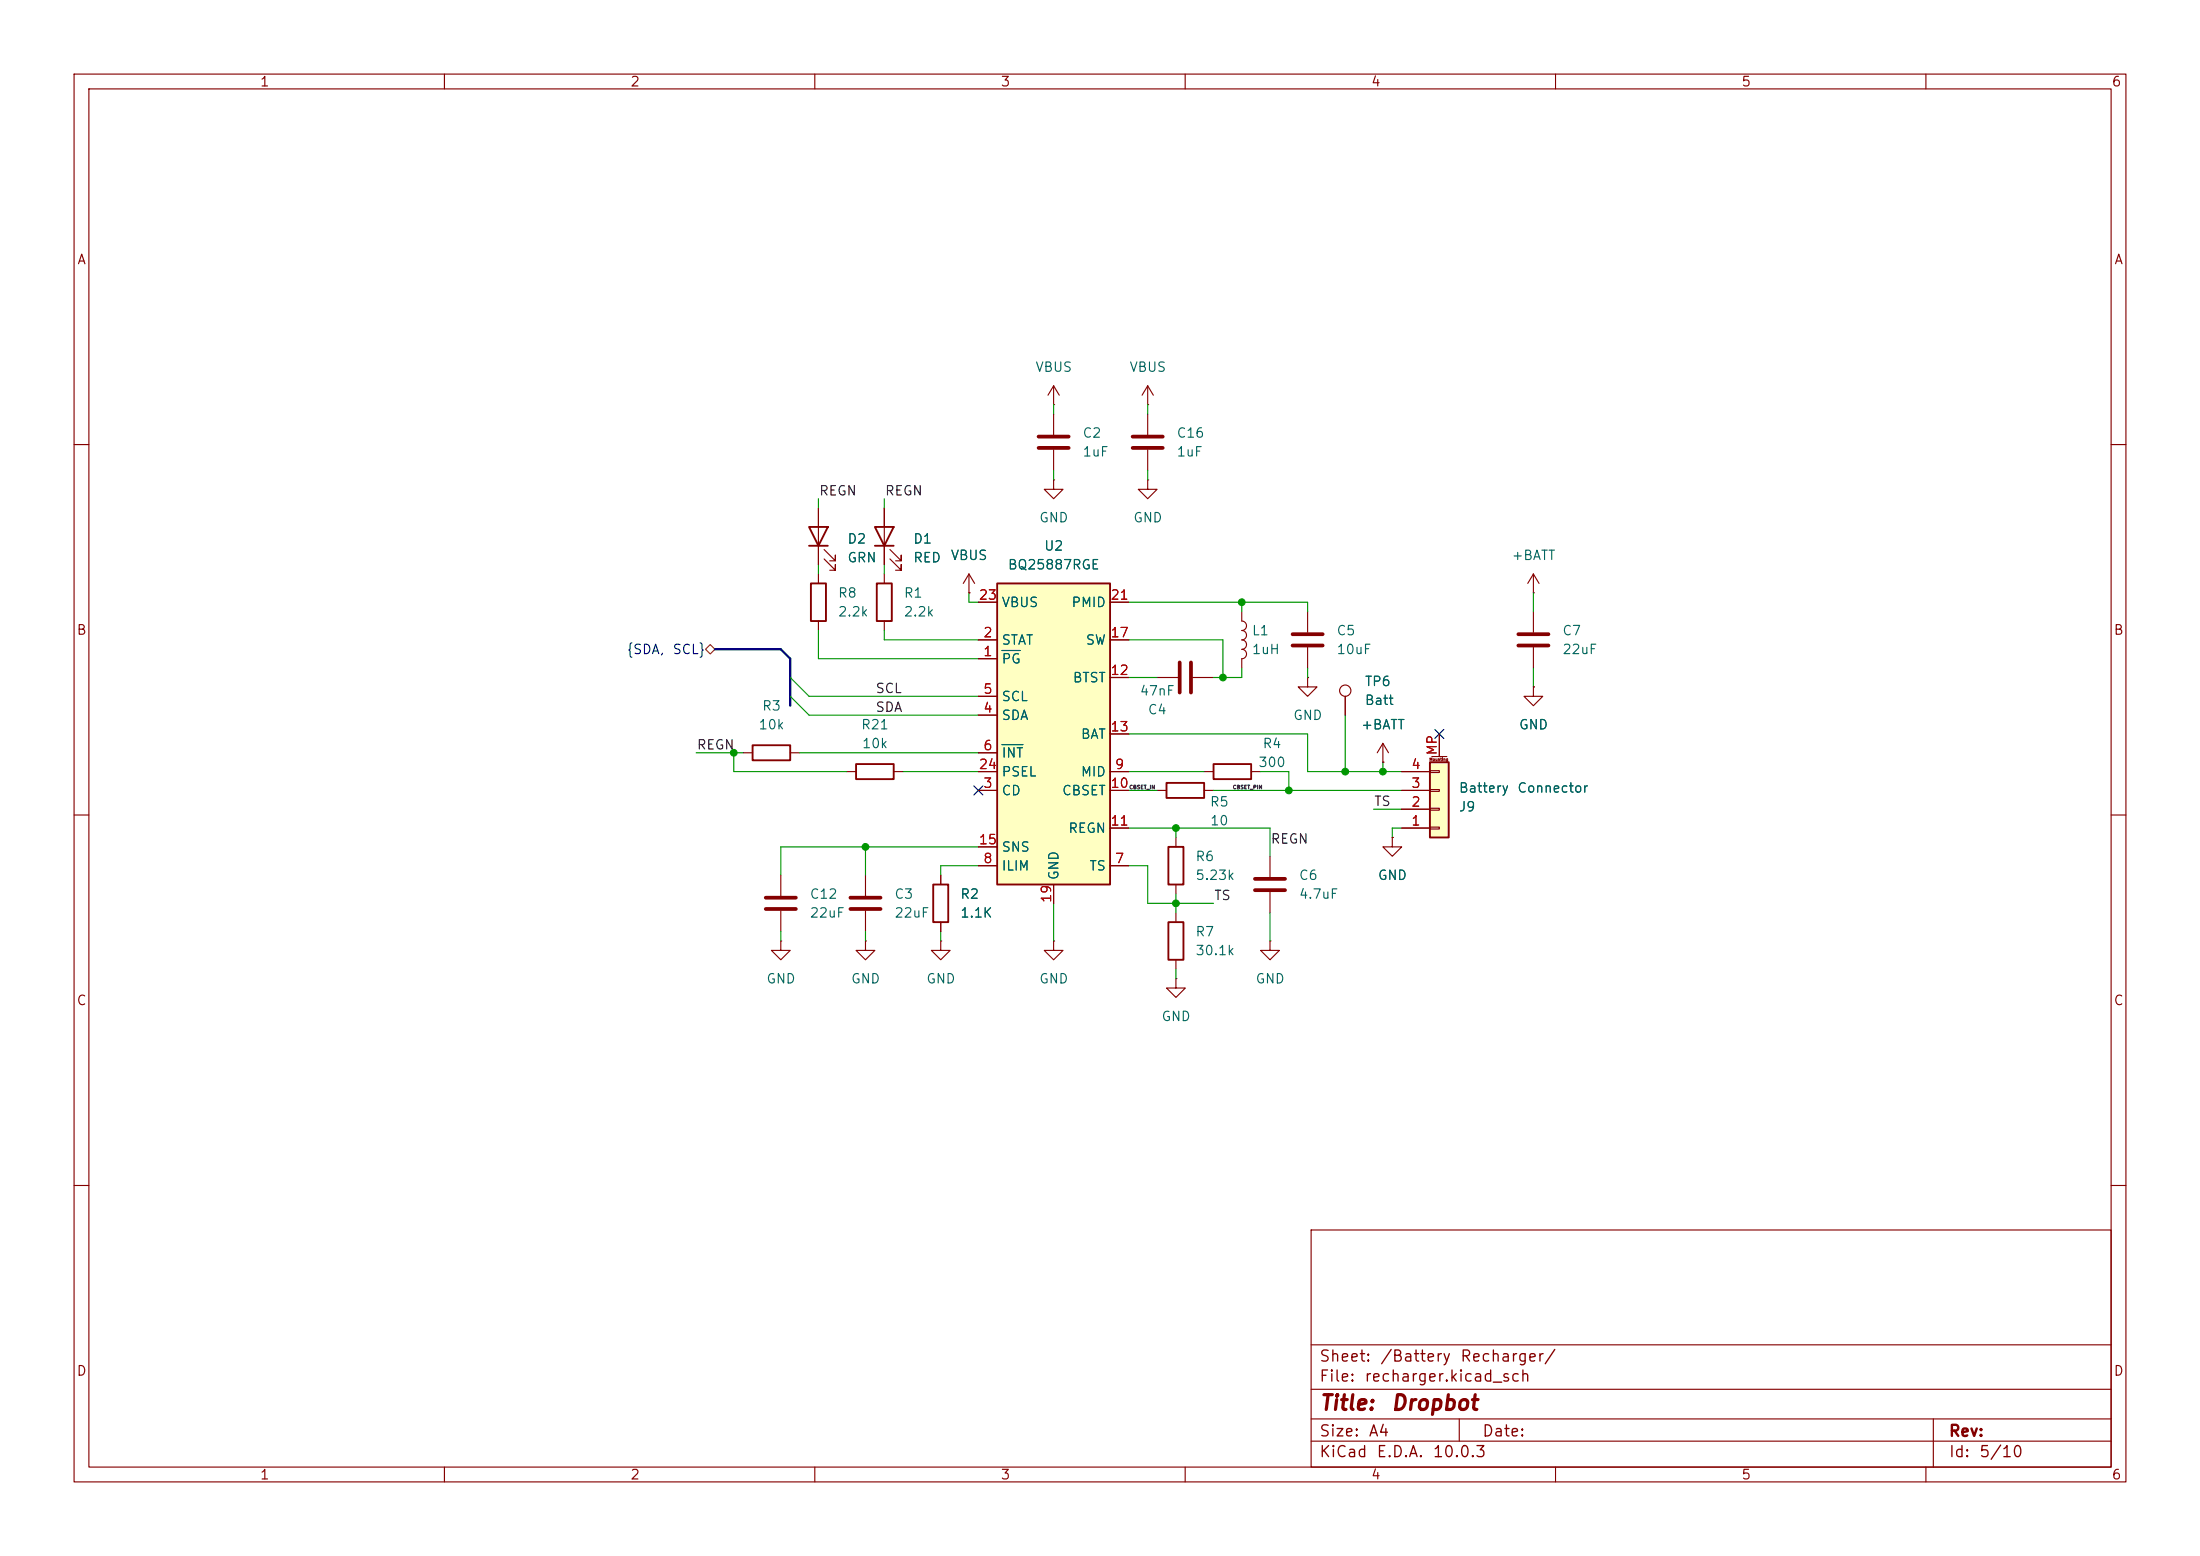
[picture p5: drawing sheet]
<svg xmlns="http://www.w3.org/2000/svg" width="297mm" height="210mm" viewBox="0 0 297 210" stroke-linecap="round" stroke-linejoin="round" font-family="sans-serif">
<g fill="none" stroke="#840000" stroke-width=".15">
<path d="M10 10h277v190h-277zM12 12h273v186h-273zM60 10v2M110 10v2M160 10v2M210 10v2M260 10v2M10 60h2M285 60h2M10 110h2M285 110h2M10 160h2"/>
<path d="M177 166h108v32h-108zM285 160h2M60 198v2M110 198v2M160 198v2M177 194.5h108M177 191.5h108M177 187.5h108M177 181.5h108M197 191.5v3M210 198v2M260 198v2"/>
<path d="M261 191.5v6.5"/>
</g>
<path d="M134.6 78.7h15.3v40.7h-15.3z" fill="#ffffc2"/>
<path d="M109.2 71.1h2.6l-1.3 2.6zM109.2 73.7h2.6M109.5 78.7h2v5.1h-2zM134.6 78.7h15.3v40.7h-15.3zM157.7 114.3h2.1v5.1h-2.1zM157.7 124.5h2.1v5h-2.1z" fill="none" stroke="#840000" stroke-width=".25"/>
<g fill="none" stroke="#840000" stroke-width=".15">
<path d="M110.5 68.6v7.6M110.5 77.5v1.2M111.3 75.4l1.5 1.6v-.8v.8h-.8M111.3 74.2l1.5 1.5v-.8v.8h-.8M110.5 83.8v1.3M132.1 88.9h2.5M132.1 86.4h2.5M132.1 96.5h2.5M132.1 94h2.5M132.1 81.3h2.5M149.9 86.4h2.5M149.9 91.4h2.5"/>
<path d="M149.9 99.1h2.5M149.9 81.3h2.5M132.1 106.7h2.5M132.1 101.6h2.5M132.1 116.8h2.5M132.1 104.1h2.5M132.1 114.3h2.5M142.2 119.4v2.5M149.9 106.7h2.5M149.9 116.8h2.5M149.9 104.1h2.5M149.9 111.8h2.5"/>
<path d="M158.7 113v1.3M158.7 119.4v1.3M186.7 102.9h.1M186.7 100.3l-.8 1.3M186.7 100.3l.8 1.3M186.7 100.3v2.6M188 113v1.3h1.2l-1.2 1.3-1.3-1.3h1.3M188 113h.1M158.7 132.1v1.3h1.3l-1.3 1.2-1.2-1.2h1.2M158.7 132.1h.1M158.7 123.2v1.3M158.7 129.5v1.3"/>
</g>
<path d="M135.3 87.8h2.4M135.3 100.5h2.8" fill="none" stroke="#006464" stroke-width=".15"/>
<path d="M193 102.9h2.6v10.1h-2.6z" fill="#ffffc2"/>
<path d="M118.1 71.1h2.5l-1.2 2.6zM118.1 73.7h2.5M118.4 78.7h2v5.1h-2zM101.6 100.6h5.1v2h-5.1zM115.6 103.1h5v2.1h-5zM126 119.4h2v5.1h-2zM157.5 105.7h5.1v2h-5.1zM163.8 103.1h5.1v2.1h-5.1zM193 102.9h2.6v10.1h-2.6z" fill="none" stroke="#840000" stroke-width=".25"/>
<g fill="none" stroke="#840000" stroke-width=".15">
<path d="M142.2 54.6h.1M142.2 52.1v2.5M142.2 55.9v2.8M142.2 52.1l-.7 1.2M142.2 52.1l.8 1.2M154.9 54.6h.1M154.9 52.1v2.5M154.9 55.9v2.8M154.9 52.1l-.7 1.2M154.9 52.1l.8 1.2M110.5 68.6v2.5M110.5 73.7v2.5"/>
<path d="M119.4 68.6v7.6M119.4 77.5v1.2M120.1 75.4l1.6 1.6v-.8v.8h-.8M120.1 74.2l1.6 1.5v-.8v.8h-.8M130.8 77.5l-.8 1.2M130.8 77.5l.8 1.2M130.8 77.5v2.5M142.2 64.8v1.2h1.3l-1.3 1.3-1.2-1.3h1.2M142.2 64.8h.1M142.2 60.7v2.8M154.9 64.8v1.2h1.3l-1.3 1.3-1.2-1.3h1.2M154.9 64.8h.1"/>
<path d="M154.9 60.7v2.8M207 77.5l-.8 1.2M207 77.5l.8 1.2M207 77.5v2.5M119.4 83.8v1.3M130.8 80h.1M132.1 88.9h2.5M132.1 86.4h2.5M132.1 96.5h2.5M132.1 94h2.5M132.1 81.3h2.5M149.9 91.4h2.5"/>
<path d="M149.9 86.4h2.5M149.9 99.1h2.5M149.9 81.3h2.5M156.2 91.4h2.8M161 91.4h2.8M167.6 82.6v1.2a.64 .64 0 0 1 .7 .7 .64 .64 0 0 1-.7 .6 .64 .64 0 0 1 .7 .6 .64 .64 0 0 1-.7 .7 .64 .64 0 0 1 .7 .6 .64 .64 0 0 1-.7 .6M167.6 87.6a.64 .64 0 0 1 .7 .7 .64 .64 0 0 1-.7 .6v1.3M176.5 91.4v1.3h1.3l-1.3 1.3-1.2-1.3h1.2M176.5 91.4h.1M176.5 82.6v2.7M176.5 87.4v2.8M181.6 94v2.5"/>
<path d="M194.3 99.1v3M207 80h.1M207 92.7v1.3h1.3l-1.3 1.3-1.3-1.3h1.3M207 92.7h.1M207 82.6v2.7M207 87.4v2.8M100.3 101.6h1.3M105.4 118.1v2.8M106.7 101.6h1.2M114.3 104.1h1.3M116.8 118.1v2.8M120.6 104.1h1.3"/>
<path d="M127 118.1v1.3M132.1 106.7h2.5M132.1 104.1h2.5M132.1 101.6h2.5M132.1 116.8h2.5M132.1 114.3h2.5M142.2 119.4v2.5M149.9 111.8h2.5M149.9 106.7h2.5M149.9 104.1h2.5M149.9 116.8h2.5M156.2 106.7h1.3"/>
<path d="M162.6 106.7h1.2M162.6 104.1h1.2M168.9 104.1h1.3M171.4 115.6v2.8M186.7 102.9h.1M188 113h.1M189.2 111.8h3.8M189.2 109.2h3.8M189.2 106.7h3.8M189.2 104.1h3.8M193 111.6h1.3v.3h-1.3zM193 109.1h1.3v.2h-1.3z"/>
<path d="M193 106.6h1.3v.2h-1.3zM193 104h1.3v.3h-1.3zM193.3 102.1h2M105.4 127v1.3h1.3l-1.3 1.2-1.3-1.2h1.3M105.4 127h.1M105.4 122.9v2.8M116.8 127v1.3h1.3l-1.3 1.2-1.2-1.2h1.2M116.8 127h.1M116.8 122.9v2.8M127 127v1.3h1.3l-1.3 1.2-1.3-1.2h1.3M127 127h.1M127 124.5v1.2"/>
<path d="M142.2 127v1.3h1.3l-1.3 1.2-1.2-1.2h1.2M142.2 127h.1M171.4 127v1.3h1.3l-1.3 1.2-1.2-1.2h1.2M171.4 127h.1M171.4 120.4v2.8"/>
<circle cx="181.6" cy="93.2" r=".76"/>
</g>
<g fill="none" stroke="#840000" stroke-width=".51">
<path d="M140.2 58.9h4.1M152.9 58.9h4.1M140.2 60.5h4.1M152.9 60.5h4.1M159.3 89.4v4.1M160.8 89.4v4.1M174.5 85.6h4.1M174.5 87.1h4.1M205 85.6h4M205 87.1h4M169.4 118.6h4.1M103.4 121.2h4"/>
<path d="M103.4 122.7h4M114.8 121.2h4.1M114.8 122.7h4.1M169.4 120.1h4.1"/>
</g>
<path d="M95.9 87l.6 .6-.6 .7-.7-.7z" fill="none" stroke="#725600" stroke-width=".15"/>
<path d="M96.5 87.6h8.9l1.3 1.3v6.4" fill="none" stroke="#000084" stroke-width=".3"/>
<g fill="none" stroke="#009600" stroke-width=".15">
<path d="M142.2 54.6v1.3M154.9 54.6v1.3M110.5 67.3v1.3M110.5 76.2v1.3M119.4 67.3v1.3M119.4 76.2v1.3M142.2 63.5v1.3M154.9 63.5v1.3M106.7 94l2.5 2.5h22.9M106.7 91.4l2.5 2.6h22.9M110.5 85.1v3.8h21.6M119.4 85.1v1.3h12.7"/>
<path d="M130.8 80v1.3h1.3M152.4 99.1h24.1v5h12.7M152.4 81.3h24.1v1.3M152.4 86.4h12.7v5M152.4 91.4h3.8M167.6 90.2v1.2h-3.8M167.6 81.3v1.3M176.5 90.2v1.2M181.6 96.5v7.6M207 80v2.6M207 90.2v2.5M94 101.6h6.3"/>
<path d="M99.1 101.6v2.5h15.2M107.9 101.6h24.2M116.8 114.3v3.8M121.9 104.1h10.2M132.1 114.3h-26.7v3.8M132.1 116.8h-5.1v1.3M152.4 104.1h10.2M152.4 116.8h2.5v5.1h8.9M152.4 111.8h19v3.8M152.4 106.7h3.8M158.7 111.8v1.2M163.8 106.7h25.4"/>
<path d="M170.2 104.1h3.8v2.6M185.4 109.2h3.8M186.7 102.9v1.2M189.2 111.8h-1.2v1.2M105.4 125.7v1.3M116.8 125.7v1.3M127 125.7v1.3M142.2 121.9v5.1M158.7 120.7v2.5M158.7 130.8v1.3M171.4 123.2v3.8"/>
</g>
<path d="M193.7 98.5l1.2 1.2M194.9 98.5l-1.2 1.2M131.5 106.1l1.2 1.2M132.7 106.1l-1.2 1.2" fill="none" stroke="#000084" stroke-width=".15"/>
<path d="M135.3 87.8h2.4M135.3 100.5h2.8" fill="none" stroke="#006464" stroke-width=".15"/>
<g fill="#009600" stroke="#009600" stroke-width=".14">
<circle cx="99.1" cy="101.6" r=".46"/>
<circle cx="116.8" cy="114.3" r=".46"/>
<circle cx="165.1" cy="91.4" r=".46"/>
<circle cx="174" cy="106.7" r=".46"/>
<circle cx="186.7" cy="104.1" r=".46"/>
<circle cx="167.6" cy="81.3" r=".46"/>
<circle cx="181.6" cy="104.1" r=".46"/>
<circle cx="158.7" cy="111.8" r=".46"/>
<circle cx="158.7" cy="121.9" r=".46"/>
</g>
<g font-size="2" fill="#840000">
<text x="178" y="190.8">Title:</text>
<text x="187.7" y="190.8">Dropbot</text>
</g>
<g font-size="1.5" fill="#840000">
<text x="178" y="184.2">Sheet:</text>
<text x="186.2" y="184.2">/Battery</text>
<text x="197" y="184.2">Recharger/</text>
<text x="178" y="186.9">File:</text>
<text x="184.1" y="186.9">recharger.kicad_sch</text>
<text x="178" y="197.1">KiCad</text>
<text x="178" y="194.3">Size:</text>
<text x="184.7" y="194.3">A4</text>
<text x="185.7" y="197.1">E.D.A.</text>
<text x="193.3" y="197.1">10.0.3</text>
<text x="200" y="194.3">Date:</text>
<text x="263" y="194.3">Rev:</text>
<text x="263" y="197.1">Id:</text>
<text x="267.1" y="197.1">5/10</text>
</g>
<g font-size="1.3" fill="#840000">
<text x="35" y="12">1</text>
<text x="85" y="12">2</text>
<text x="135" y="12">3</text>
<text x="185" y="12">4</text>
<text x="235" y="12">5</text>
<text x="285" y="12">6</text>
<text x="10.3" y="36">A</text>
<text x="285.3" y="36">A</text>
<text x="10.3" y="86">B</text>
<text x="285.3" y="86">B</text>
<text x="10.3" y="136">C</text>
<text x="285.3" y="136">C</text>
<text x="10.3" y="186">D</text>
<text x="285.3" y="186">D</text>
<text x="35" y="200">1</text>
<text x="85" y="200">2</text>
<text x="135" y="200">3</text>
<text x="185" y="200">4</text>
<text x="235" y="200">5</text>
<text x="285" y="200">6</text>
</g>
<g font-size="1.3" fill="#006464">
<text x="139.7" y="50.5">VBUS</text>
<text x="152.4" y="50.5">VBUS</text>
<text x="146.1" y="59.4">C2</text>
<text x="158.8" y="59.4">C16</text>
<text x="146.1" y="61.9">1uF</text>
<text x="158.8" y="61.9">1uF</text>
<text x="140.2" y="70.8">GND</text>
<text x="152.9" y="70.8">GND</text>
<text x="114.3" y="73.7">D2</text>
<text x="114.3" y="76.2">GRN</text>
<text x="123.2" y="73.7">D1</text>
<text x="123.2" y="76.2">RED</text>
<text x="128.3" y="75.9">VBUS</text>
<text x="136" y="77.2">BQ25887RGE</text>
<text x="140.9" y="74.6">U2</text>
<text x="204" y="75.9">+BATT</text>
<text x="113" y="81">R8</text>
<text x="113" y="83.5">2.2k</text>
<text x="121.9" y="81">R1</text>
<text x="121.9" y="83.5">2.2k</text>
<text x="135.1" y="82.3">VBUS</text>
<text x="144.6" y="82.3">PMID</text>
<text x="135.1" y="89.9">PG</text>
<text x="135.1" y="87.3">STAT</text>
<text x="146.5" y="87.3">SW</text>
<text x="168.9" y="86.1">L1</text>
<text x="168.9" y="88.6">1uH</text>
<text x="180.3" y="86.1">C5</text>
<text x="180.3" y="88.6">10uF</text>
<text x="210.8" y="86.1">C7</text>
<text x="210.8" y="88.6">22uF</text>
<text x="135.1" y="95">SCL</text>
<text x="144.7" y="92.4">BTST</text>
<text x="153.8" y="94.2">47nF</text>
<text x="184.2" y="92.9">TP6</text>
<text x="184.2" y="95.5">Batt</text>
<text x="102.3" y="98.8">10k</text>
<text x="102.8" y="96.2">R3</text>
<text x="116.2" y="98.8">R21</text>
<text x="116.3" y="101.3">10k</text>
<text x="135.1" y="97.5">SDA</text>
<text x="145.8" y="100">BAT</text>
<text x="154.9" y="96.7">C4</text>
<text x="170.4" y="101.3">R4</text>
<text x="174.5" y="97.5">GND</text>
<text x="183.7" y="98.8">+BATT</text>
<text x="205" y="98.8">GND</text>
<text x="135.1" y="107.7">CD</text>
<text x="135.1" y="102.6">INT</text>
<text x="135.1" y="105.1">PSEL</text>
<text x="143.3" y="107.7">CBSET</text>
<text x="145.8" y="105.1">MID</text>
<text x="169.8" y="103.8">300</text>
<text x="196.9" y="107.3">Battery</text>
<text x="204.7" y="107.3">Connector</text>
<text x="144.1" y="112.7">REGN</text>
<text x="163.3" y="109.2">R5</text>
<text x="163.3" y="111.7">10</text>
<text x="196.9" y="109.8">J9</text>
<text x="135.1" y="117.8">ILIM</text>
<text x="135.1" y="115.3">SNS</text>
<text x="143.2" y="118.9" transform="rotate(-90 143.2 118.9)">GND</text>
<text x="147" y="117.8">TS</text>
<text x="161.3" y="116.5">R6</text>
<text x="161.3" y="119.1">5.23k</text>
<text x="175.3" y="119.1">C6</text>
<text x="185.9" y="119.1">GND</text>
<text x="109.2" y="121.6">C12</text>
<text x="109.2" y="124.2">22uF</text>
<text x="120.7" y="121.6">C3</text>
<text x="120.7" y="124.2">22uF</text>
<text x="129.5" y="121.6">R2</text>
<text x="129.5" y="124.2">1.1K</text>
<text x="175.3" y="121.6">4.7uF</text>
<text x="161.3" y="126.7">R7</text>
<text x="161.3" y="129.2">30.1k</text>
<text x="103.4" y="133.1">GND</text>
<text x="114.8" y="133.1">GND</text>
<text x="125" y="133.1">GND</text>
<text x="140.2" y="133.1">GND</text>
<text x="169.4" y="133.1">GND</text>
<text x="156.7" y="138.1">GND</text>
</g>
<g font-size="1.3" fill="#0f0f0f">
<text x="110.5" y="67.2">REGN</text>
<text x="119.4" y="67.2">REGN</text>
<text x="118.1" y="93.9">SCL</text>
<text x="94" y="101.5">REGN</text>
<text x="118.1" y="96.4">SDA</text>
<text x="185.4" y="109.1">TS</text>
<text x="171.4" y="114.2">REGN</text>
<text x="163.8" y="121.8">TS</text>
</g>
<g font-size="1.3" fill="#a90000">
<text x="132" y="81.3">23</text>
<text x="149.8" y="81.3">21</text>
<text x="132.6" y="88.9">1</text>
<text x="132.6" y="86.3">2</text>
<text x="149.8" y="86.3">17</text>
<text x="132.6" y="94">5</text>
<text x="149.8" y="91.4">12</text>
<text x="132.6" y="96.5">4</text>
<text x="132.6" y="101.6">6</text>
<text x="149.8" y="99">13</text>
<text x="132" y="104.1">24</text>
<text x="132.6" y="106.7">3</text>
<text x="149.8" y="106.7">10</text>
<text x="150.4" y="104.1">9</text>
<text x="190.4" y="106.7">3</text>
<text x="190.4" y="104.1">4</text>
<text x="194.3" y="102" transform="rotate(-90 194.3 102)">MP</text>
<text x="149.8" y="111.7">11</text>
<text x="190.4" y="111.7">1</text>
<text x="190.4" y="109.2">2</text>
<text x="132" y="114.3">15</text>
<text x="132.6" y="116.8">8</text>
<text x="150.4" y="116.8">7</text>
<text x="142.2" y="122" transform="rotate(-90 142.2 122)">19</text>
</g>
<g font-size="1.3" fill="#000084">
<text x="84.5" y="88.6">{SDA,</text>
<text x="90.7" y="88.6">SCL}</text>
</g>
<g font-size=".5" fill="#0f0f0f">
<text x="152.4" y="106.6">CBSET_IN</text>
<text x="166.4" y="106.6">CBSET_PIN</text>
</g>
<text font-size=".4" fill="#840000" x="192.9" y="102.8">Mounting</text>
</svg>
